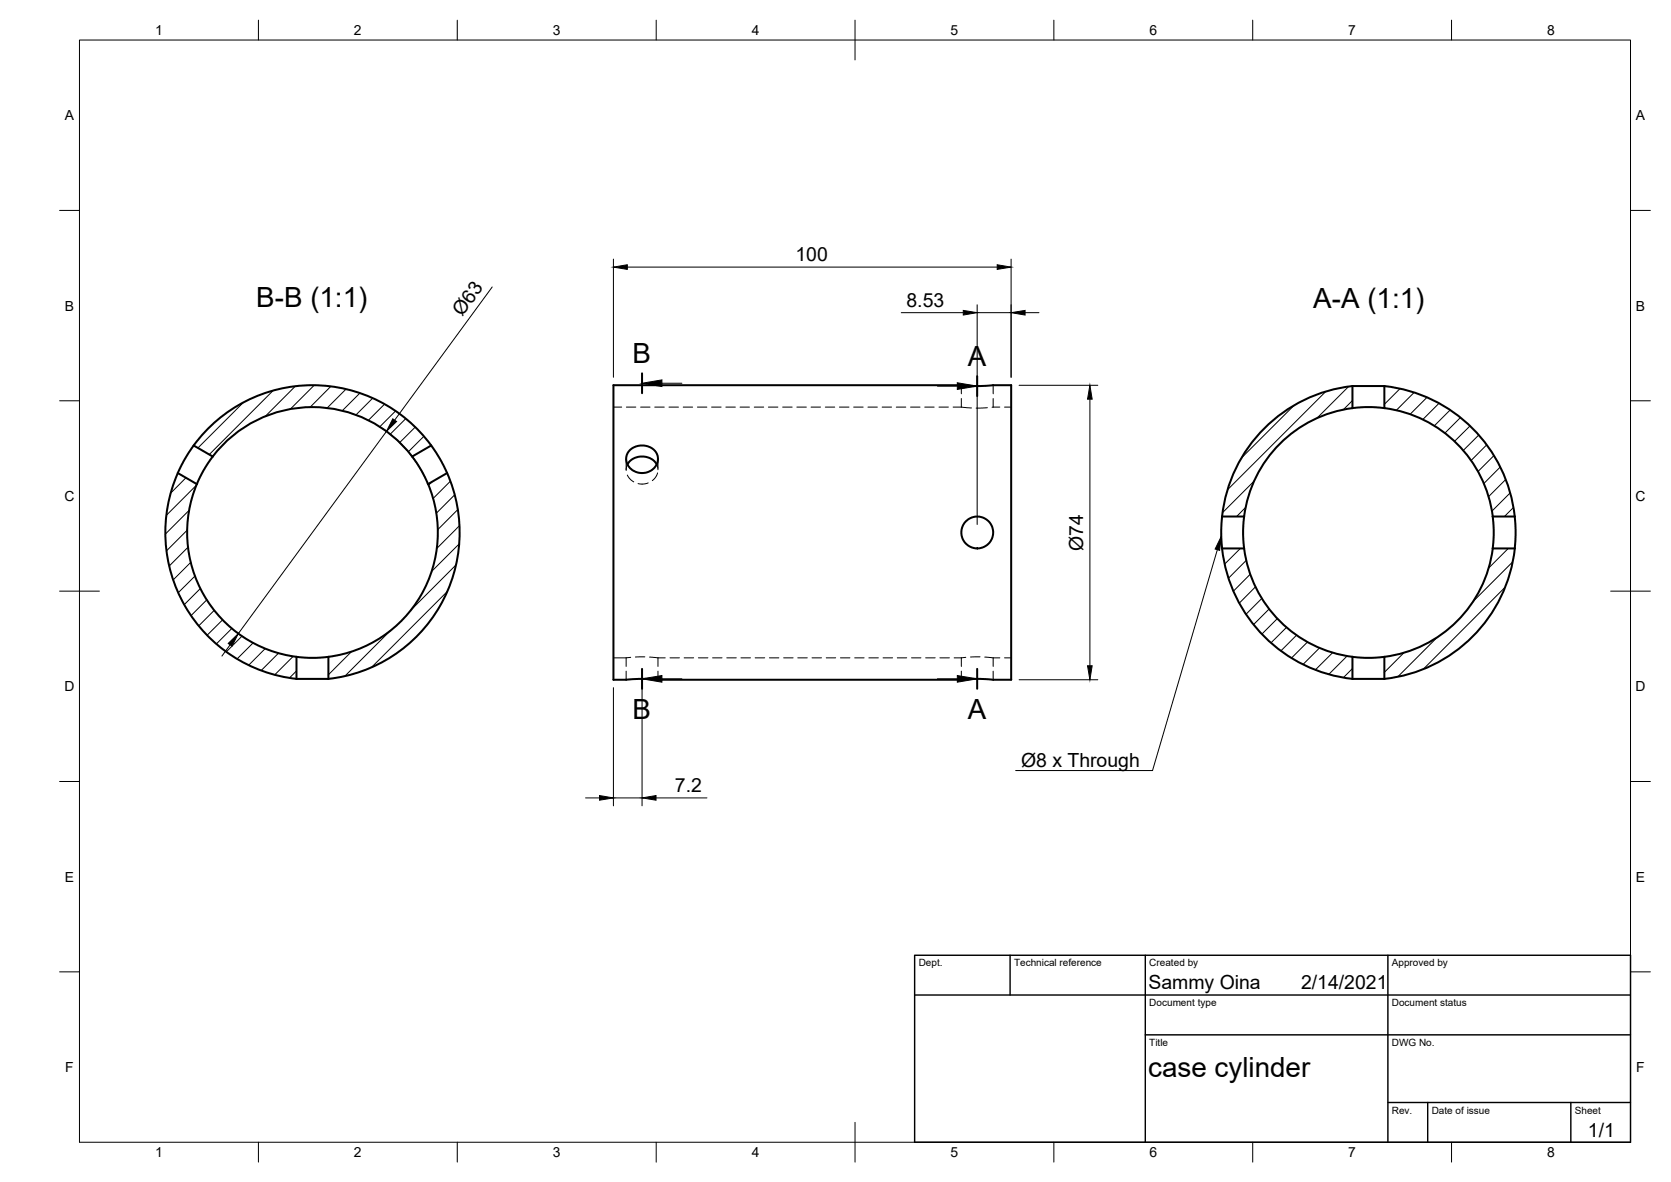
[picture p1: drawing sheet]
<svg xmlns="http://www.w3.org/2000/svg" width="420mm" height="297mm" viewBox="0 0 420 297" stroke-linecap="round" stroke-linejoin="round" font-family="sans-serif">
<!-- layer: Hidden -->
<g fill="none" stroke="#000" stroke-width=".25">
<path d="M241.7 96.8v2.2M249.7 96.8v2.2M154.2 102.3h2.1M157.4 115.3v2.8M157.5 102.3h2.4M157.7 119.4l.8 1 .8 .7M157.8 116.7l-.3 1.5M161.1 102.3h2.3M164.6 102.3h2.4M165.1 116.7l.3 1M165.3 118.8l-.6 1.3-.7 .7M165.4 115.3v2.8"/>
<path d="M168.2 102.3h2.4M171.8 102.3h2.4M175.4 102.3h2.3M178.9 102.3h2.4M182.5 102.3h2.4M186.1 102.3h2.3M189.7 102.3h2.3M193.2 102.3h2.4M196.8 102.3h2.4M200.4 102.3h2.4M203.9 102.3h2.4M207.5 102.3h2.4"/>
<path d="M211.1 102.3h2.4M214.7 102.3h2.3M218.2 102.3h2.4M221.8 102.3h2.4M225.4 102.3h2.4M228.9 102.3h2.4M232.5 102.3h2.4M236.1 102.3h2.4M239.6 102.3h2.1M241.7 102.3l2.6 .2M241.7 100.1v2.2M248.3 102.5l-2.9 .1"/>
<path d="M249.7 102.3h-.3M249.7 102.3h1.7M249.7 100.1v2.2M252.6 102.3h1.7M163 121.4l-1.3 .3-1.3-.2M154.2 165.3h3.2M157.4 165.3v2.2M157.4 168.7v2.1M158.6 165.2l-1.2 .1M162.1 165.1h-2.3M163.3 165.1l2.1 .2M165.4 165.3v2.2"/>
<path d="M165.4 168.7v2.1M165.4 165.3h1.9M168.5 165.3h2.3M172 165.3h2.4M175.6 165.3h2.4M179.2 165.3h2.3M182.8 165.3h2.3M186.3 165.3h2.4M189.9 165.3h2.4M193.5 165.3h2.3M197 165.3h2.4M200.6 165.3h2.4"/>
<path d="M204.2 165.3h2.4M207.8 165.3h2.3M211.3 165.3h2.4M214.9 165.3h2.4M218.5 165.3h2.4M222 165.3h2.4M225.6 165.3h2.4M229.2 165.3h2.4M232.7 165.3h2.4M236.3 165.3h2.4M239.9 165.3h1.8M241.7 165.3v2.2"/>
<path d="M241.7 168.7v2.1M242.8 165.2l-1.1 .1M246.4 165.1h-2.4M247.6 165.1l2.1 .2M249.7 165.3h1.7M249.7 165.3v2.2M249.7 168.7v2.1M252.6 165.3h1.7"/>
</g>
<!-- layer: Visible -->
<g fill="none" stroke="#000" stroke-width=".51">
<path d="M154.2 96.8h87.6l3 .2 9.5-.2v74h-4.7l-2.9-.2-4.9 .2h-76.4l-3-.2-8.2 .2zM340.1 97v5.6M340.1 97h.1M340.1 97a37 37 0 0 0-32.8 32.8M340.1 97h8M348.1 97h.1M348.1 97a37 37 0 0 1 32.8 32.8M348.1 97v5.6l-3.1-.3-4.9 .3M44.7 118.9l4.8 2.8M44.7 118.9a37 37 0 0 0 29.9 51.7M48.7 112l-2.2 3.3-1.8 3.6M48.7 112l4.8 2.7"/>
<path d="M53.5 114.7l-2.2 3.4-1.8 3.6M103.6 114.7a31.5 31.5 0 0 0-50.1 0M108.4 112l-4.8 2.7 2.3 3.4 1.7 3.6M108.4 112l2.2 3.3 1.8 3.6M108.4 112a37 37 0 0 0-59.7 0M112.4 118.9l-4.8 2.8M112.4 118.9a37 37 0 0 1-29.8 51.7M157.8 116.7l1.2-1.3 1-.5 1-.2 1.4 .1 1 .3 1.1 .8 .6 .8M158.3 113.1a4.3 4.3 0 0 1 7.1 1.5 4 4 0 0 1-2.3 4 4 4 0 0 1-4.5-.8 3.1 3.1 0 0 1-.3-4.7zM340.1 102.6a31.5 31.5 0 0 0-27.3 27.2M348.1 102.6a31.5 31.5 0 0 1 27.2 27.2M49.5 121.7a31.5 31.5 0 0 0 25.1 43.4"/>
<path d="M107.6 121.7a31.5 31.5 0 0 1-25 43.4M307.3 129.8l-.2 3.2 .2 4.8h5.5l-.2-3.2 .2-4.8M307.3 129.8h5.5M307.3 137.8a37 37 0 0 0 32.8 32.8M312.8 137.8a31.5 31.5 0 0 0 27.3 27.3M375.3 129.8l.3 3.2-.3 4.8h5.6l.2-3.2-.2-4.8M375.3 129.8h5.6M375.3 137.8a31.5 31.5 0 0 1-27.2 27.3M380.9 137.8a37 37 0 0 1-32.8 32.8M74.5 165.1l3.1 .2 5-.2M74.5 170.6h.1M74.5 165.1v5.5"/>
<path d="M74.6 170.6h7.9M82.6 165.1l-.1 5.5M340.1 165.1l3 .2 5-.2v5.5M340.1 165.1v5.5M340.1 170.6h.1M340.1 170.6h8M348.1 170.6h.1"/>
<circle cx="245.7" cy="133.8" r="4"/>
</g>
<!-- layer: Border -->
<g fill="none" stroke="#000" stroke-width=".25">
<path d="M20 10.1h390v276.9h-390zM65 5.1v5M115 5.1v5M165 5.1v5M215 5.1v10M265 5.1v5M315 5.1v5M365 5.1v5M15 52.9h5M410 52.9h5M15 100.7h5M410 100.7h5"/>
<path d="M15 148.6h10M405 148.6h10M15 196.4h5M410 196.4h5M15 244.2h5M410 244.2h5M65 287v5M115 287v5M165 287v5M215 282.1v9.9M265 287v5M315 287v5"/>
<path d="M365 287v5"/>
</g>
<!-- layer: TitleBlock -->
<path d="M230 240.1h180v46.9h-180zM230 250h180M254 240.1v9.9M288 240.1v46.9M349 240.1v46.9M288 260.1h122M349 277.1h61M359 277.1v9.9M395 277.1v9.9" fill="none" stroke="#000" stroke-width=".36"/>
<!-- layer: Dimensions -->
<g fill="none" stroke="#000" stroke-width=".25">
<path d="M123.8 72.1l-24.6 33.5M154.2 65.1v29.7M157.7 67.1h93M226.6 78.6h15.6M245.7 76.6v55.2M245.7 78.6h8.5M254.2 65.1v29.7M257.7 78.6h3.5M256.2 96.8h19.8M95.5 107.3a31.5 31.5 0 0 1 11.3 12.5M97.2 108.4l-37.3 50.8M274 100.3v67"/>
<path d="M57.9 162l-2.1 2.9M154.2 172.8v29.7M161.4 172.6v29.9M256.2 170.8h19.8M147.2 200.5h3.5M154.2 200.5h7.2M165 200.5h12.8"/>
</g>
<path d="M154.2 67.1l3.5-.6v1.2zM242.2 78l3.5 .6-3.5 .6zM250.7 66.5l3.5 .6-3.5 .6zM254.2 78.6l3.5-.6v1.2zM98.8 105.2l.9 .7-2.5 2.5zM274 96.8l.6 3.5h-1.1zM57.4 161.7l2.5-2.5-1.6 3.2zM273.5 167.3h1.1l-.6 3.5zM150.7 199.9l3.5 .6-3.5 .6zM161.4 200.5l3.6-.6v1.2z" fill="#000" stroke="#000" stroke-width=".25"/>
<!-- layer: Hatching -->
<g fill="none" stroke="#000" stroke-width=".25">
<path d="M68.7 98.2l-16.1 16M74.3 97.1l-7.6 7.5M79 96.8l-6 6M83.2 97.1l-5.2 5.2M87 97.8l-4.7 4.7M90.5 98.8l-4.4 4.4M333.3 98.4l-24.6 24.7M339.1 97.2l-8 7.9M348.2 97l-.1 .1M352 97.7l-3.9 3.9M355.6 98.6l-4.5 4.5M358.8 99.9l-4.2 4.2"/>
<path d="M61.2 101.1l-11.4 11.5M93.7 100.1l-4.2 4.2M96.7 101.6l-4.1 4M99.5 103.3l-4 4M102 105.2l-3.9 3.9M104.4 107.3l-3.9 3.9M106.6 109.7l-3.9 3.8M325.4 101.9l-13.3 13.2M340.1 100.7l-2.3 2.2M361.8 101.4l-4.1 4M364.6 103l-4 4M367.2 105l-3.9 3.9"/>
<path d="M369.6 107l-3.9 3.9M371.8 109.3l-3.9 3.9M373.8 111.8l-3.9 3.9M375.6 114.5l-4 4M377.2 117.4l-4.1 4.1M46.8 120.1l-3.9 3.8M47.1 133.3l-5.3 5.2M47.3 137.5l-4.8 4.8M47.5 128.3l-5.9 5.9M49.4 121.9l-7.6 7.6M108.6 121.1l-.9 .8M113.2 120.9l-4.3 4.4"/>
<path d="M114.3 124.4l-4.6 4.6M115.1 128.1l-5.1 5M115.4 136.7l-6.9 7M115.5 132.1l-5.7 5.8M307.4 137.8l-.1 .1M311.9 137.8l-4 4M313.2 127.5l-2.3 2.3M315.3 120.9l-7.9 7.9M378.6 120.5l-4.3 4.3M379.2 137.8l-4.9 5M379.7 123.9l-4.6 4.6M380.5 127.5l-2.3 2.3"/>
<path d="M48 141.3l-4.5 4.4M49 144.8l-4.2 4.2M50.4 147.9l-4.1 4.1M52 150.8l-4 3.9M53.9 153.4l-3.9 3.9M56 155.8l-3.9 3.8M58.3 157.9l-3.9 3.9M60.9 159.9l-4 3.9M98.2 158.4l-11.5 11.5M112.4 148.7l-19 19M114.6 142l-11.4 11.4M313.4 140.8l-4.5 4.5"/>
<path d="M314.4 144.3l-4.3 4.3M315.7 147.5l-4.1 4.1M317.3 150.4l-4 4M319.1 153l-3.9 4M321.2 155.5l-3.9 3.8M323.5 157.7l-3.9 3.9M326 159.6l-3.9 4M378.4 147.6l-20.5 20.5M380.3 141.2l-10 10M63.6 161.6l-4 4M66.7 163l-4.2 4.2M70 164.1l-4.3 4.4"/>
<path d="M73.7 164.9l-4.6 4.7M74.5 168.6l-1.7 1.8M82.6 165l-.1 .1M88.4 163.7l-5.9 5.9M328.8 161.3l-4.1 4.1M331.8 162.8l-4.2 4.2M335.1 164l-4.3 4.3M338.7 164.9l-4.6 4.5M340.1 168l-2.3 2.3M353 164l-4.9 5M361.5 160.1l-10 10"/>
</g>
<!-- layer: Annotations -->
<path d="M161.4 93.8v5M245.7 94.5v5M161.4 168.1v5M245.7 168.1v5" fill="none" stroke="#000" stroke-width=".51"/>
<path d="M166.4 96.3h5M235.7 97h5M306.1 138.1l-16.3 55.5h-34.4M166.4 170.6h5M235.7 170.6h5" fill="none" stroke="#000" stroke-width=".25"/>
<path d="M161.4 96.3l5-.8v1.6zM240.7 96.2l5 .8-5 .9zM307.1 134.8l-.4 3.5-1.2-.3zM161.4 170.6l5-.8v1.6zM240.7 169.8l5 .8-5 .8z" fill="#000" stroke="#000" stroke-width=".25"/>
<g font-size="7">
<text x="64.5" y="77.1">B-B (1:1)</text>
<text x="330.2" y="77.3">A-A (1:1)</text>
<text x="159" y="91.3">B</text>
<text x="243.4" y="92">A</text>
<text x="159" y="180.6">B</text>
<text x="243.4" y="180.6">A</text>
<text x="288.7" y="270.6">case cylinder</text>
</g>
<g font-size="4.9">
<text x="200" y="65.6">100</text>
<text x="227.9" y="77">8.53</text>
<text x="116.2" y="79.6" transform="rotate(-54 116.2 79.6)">Ø63</text>
<text x="272.4" y="138.4" transform="rotate(-90 272.4 138.4)">Ø74</text>
<text x="256.7" y="192.6">Ø8 x Through</text>
<text x="169.7" y="199">7.2</text>
<text x="288.8" y="248.6">Sammy Oina</text>
<text x="327.1" y="248.6">2/14/2021</text>
<text x="399.3" y="285.8">1/1</text>
</g>
<g font-size="3.5">
<text x="39" y="8.8">1</text>
<text x="89" y="8.8">2</text>
<text x="139" y="8.8">3</text>
<text x="189" y="8.8">4</text>
<text x="239" y="8.8">5</text>
<text x="289" y="8.8">6</text>
<text x="339" y="8.8">7</text>
<text x="389" y="8.8">8</text>
<text x="16.3" y="30.2">A</text>
<text x="411.3" y="30.2">A</text>
<text x="16.3" y="78">B</text>
<text x="411.3" y="78">B</text>
<text x="16.2" y="125.9">C</text>
<text x="411.2" y="125.9">C</text>
<text x="16.2" y="173.7">D</text>
<text x="411.2" y="173.7">D</text>
<text x="16.3" y="221.6">E</text>
<text x="411.3" y="221.6">E</text>
<text x="16.4" y="269.4">F</text>
<text x="411.4" y="269.4">F</text>
<text x="39" y="290.8">1</text>
<text x="89" y="290.8">2</text>
<text x="139" y="290.8">3</text>
<text x="189" y="290.8">4</text>
<text x="239" y="290.8">5</text>
<text x="289" y="290.8">6</text>
<text x="339" y="290.8">7</text>
<text x="389" y="290.8">8</text>
</g>
<g font-size="2.5">
<text x="231" y="242.9">Dept.</text>
<text x="255" y="242.9">Technical reference</text>
<text x="289" y="242.9">Created by</text>
<text x="350" y="242.9">Approved by</text>
<text x="289" y="252.8">Document type</text>
<text x="350" y="252.8">Document status</text>
<text x="289" y="262.9">Title</text>
<text x="350" y="262.9">DWG No.</text>
<text x="350" y="279.9">Rev.</text>
<text x="360" y="279.9">Date of issue</text>
<text x="396" y="279.9">Sheet</text>
</g>
</svg>
